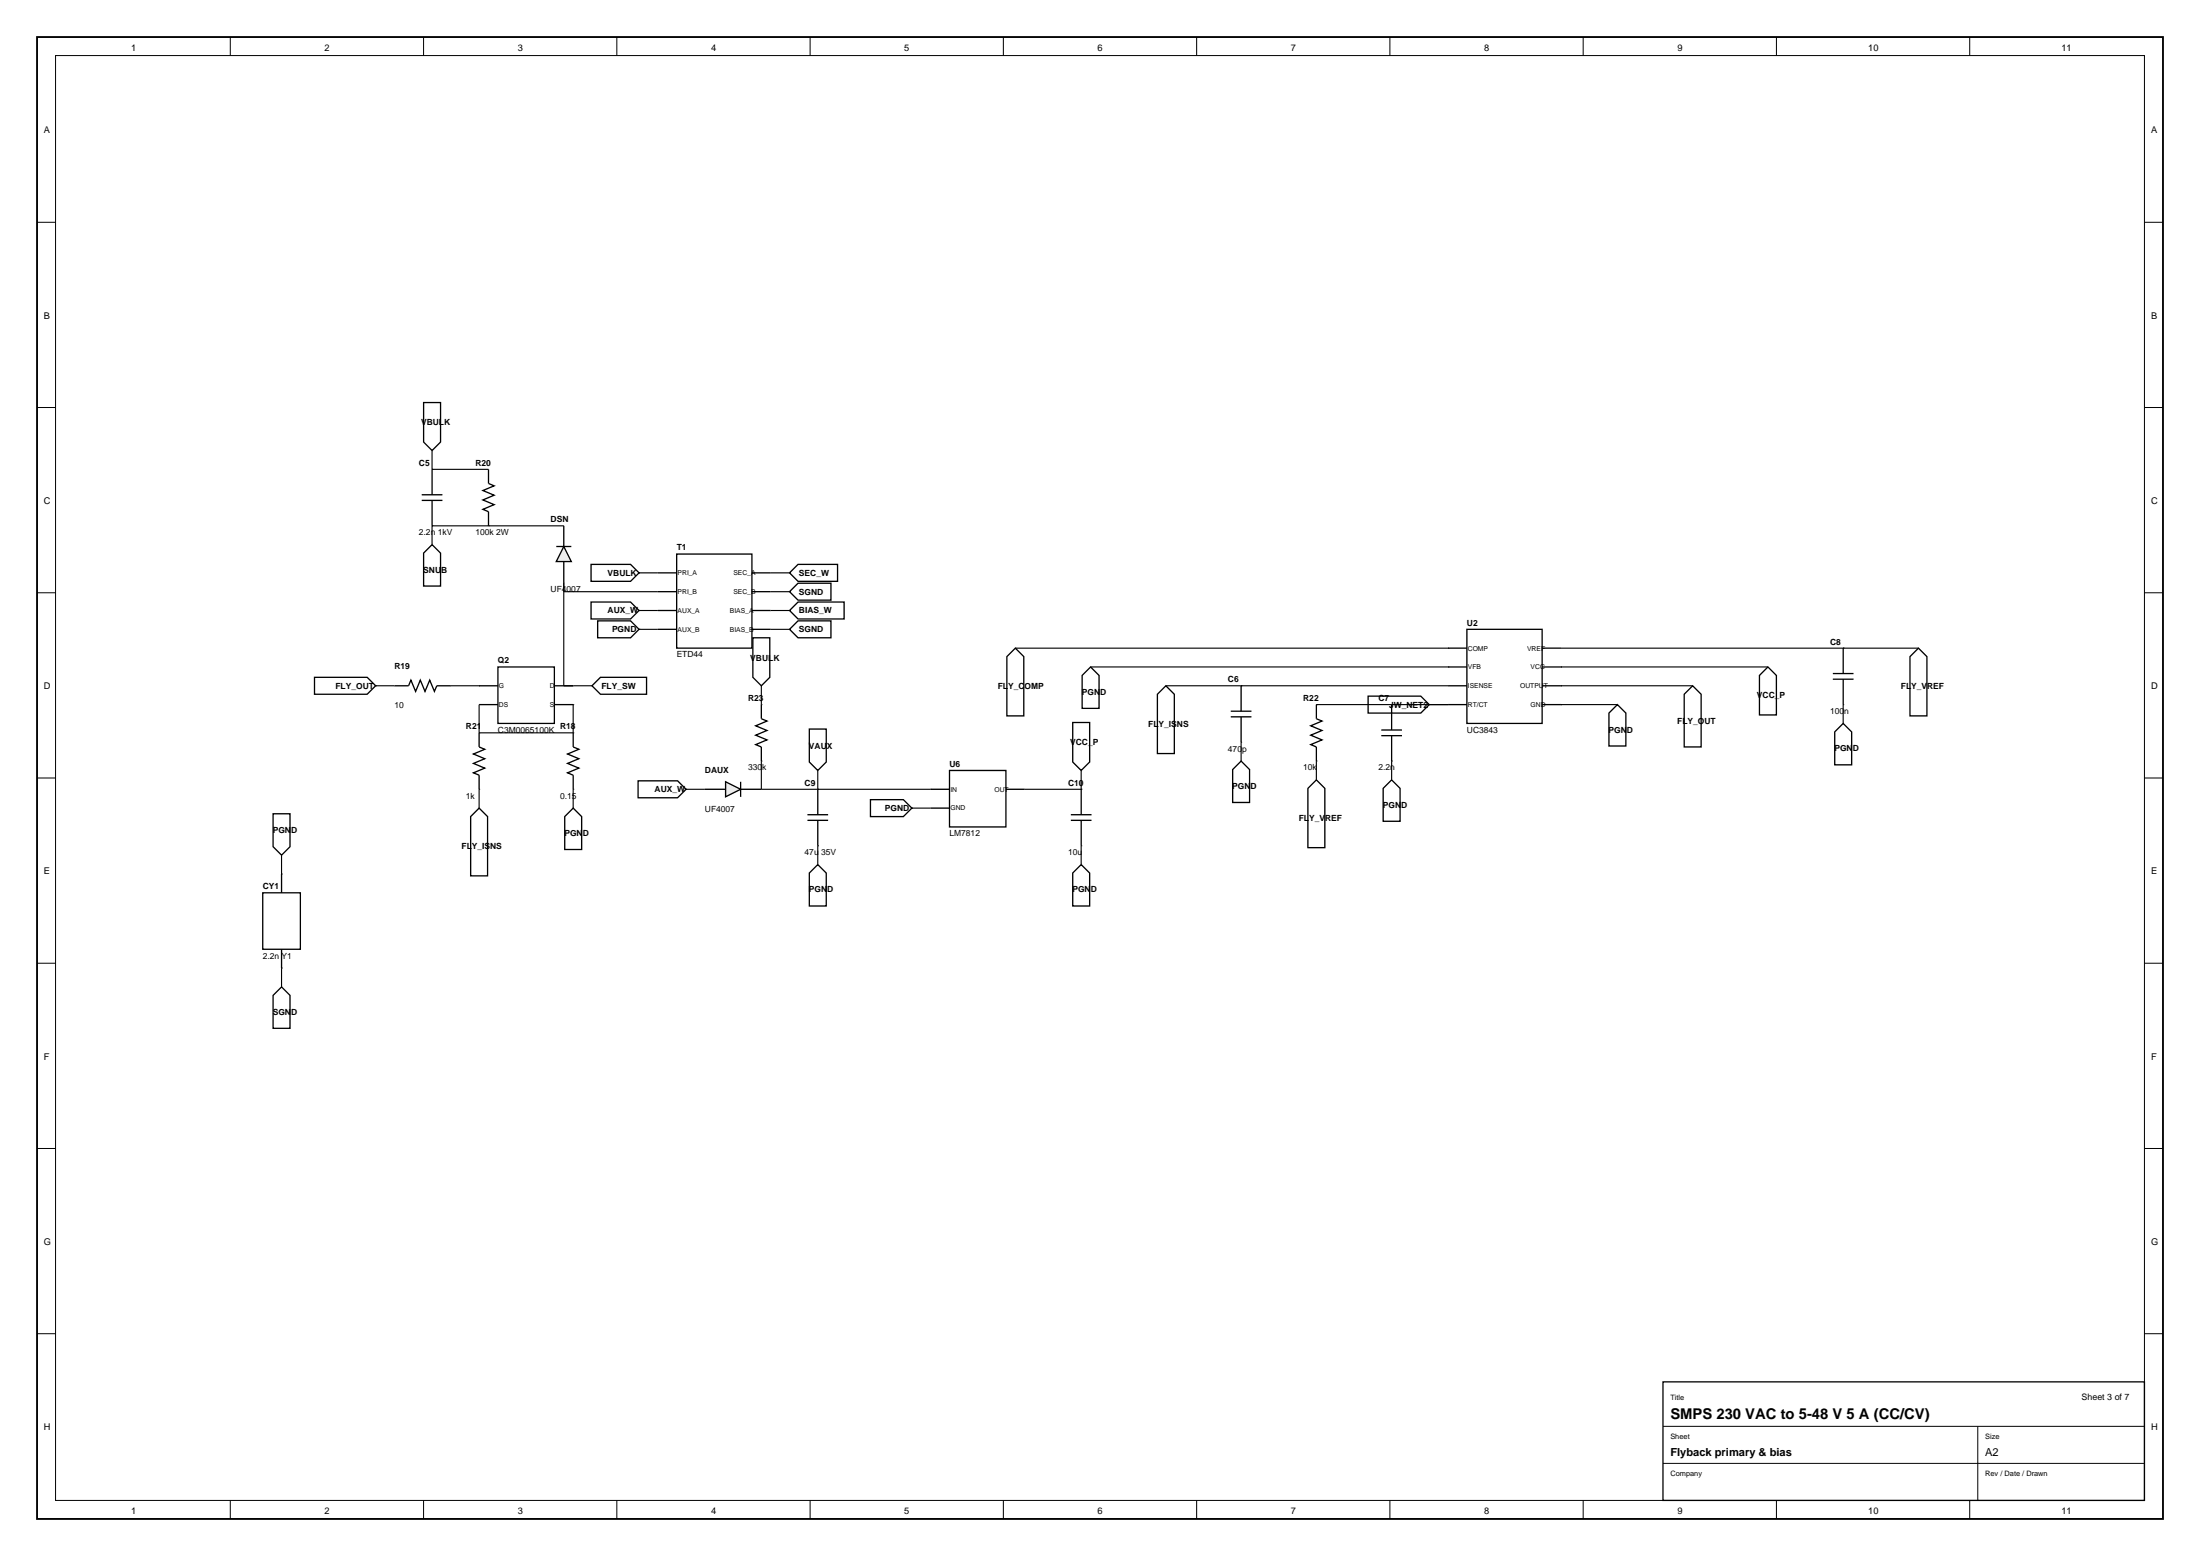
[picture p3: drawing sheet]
<svg xmlns="http://www.w3.org/2000/svg" width="594mm" height="420mm" viewBox="0 0 594 420" stroke-linecap="round" stroke-linejoin="round" font-family="sans-serif">
<path d="M10 10h574v400h-574z" fill="none" stroke="#000" stroke-width=".5"/>
<g fill="none" stroke="#000" stroke-width=".27">
<path d="M15 15h564v390h-564zM62.2 10v5M114.4 10v5M166.5 10v5M218.7 10v5M270.9 10v5M323.1 10v5M375.3 10v5M427.5 10v5M479.6 10v5M531.8 10v5M10 60h5"/>
<path d="M579 60h5M10 110h5M579 110h5M10 160h5M579 160h5M10 210h5M579 210h5M10 260h5M579 260h5M10 310h5M579 310h5M10 360h5"/>
<path d="M579 360h5M62.2 405v5M114.4 405v5M166.5 405v5M218.7 405v5M270.9 405v5M323.1 405v5M375.3 405v5M427.5 405v5M479.6 405v5M531.8 405v5"/>
</g>
<g fill="none" stroke="#000" stroke-width=".3">
<path d="M116.7 121.6v5.1h15.2M152.2 159.7h25.4M152.2 157.2v27.9h7.6M152.2 141.9h-35.5v5.1M172.5 154.6h5.1M208.1 159.7h5.1M208.1 154.6h5.1M172.5 164.8h5.1M172.5 169.9h5.1M208.1 164.8h5.1M208.1 169.9h5.1M274.1 174.9h116.9"/>
<path d="M421.5 174.9h96.5M101.4 185.1h5.1M121.7 185.1h7.7M129.4 190.2v7.6h25.4v-7.6M205.6 185.1v5.1M294.5 180h96.5M314.8 185.1h76.2M355.4 190.2h35.6M421.5 185.1h35.5M421.5 190.2h15.2M421.5 180h55.8M497.7 190.2v5.1"/>
<path d="M129.4 213v5.1M154.8 213v5.1M185.2 213h5.1M205.6 205.4v7.6h45.7M220.8 208v5M246.2 218.1h5.1M291.9 208v5h-15.2M335.1 200.3v5.1M355.4 205.4v5.1M375.7 205.4v5.1M76 230.8v5.1M220.8 228.3v5.1"/>
<path d="M291.9 228.3v5.1M76 261.3v5.1"/>
</g>
<g fill="none" stroke="#000" stroke-width=".36">
<path d="M152.2 141.9v5.6M152.2 151.6v5.6M177.6 154.6h5.1M177.6 159.7h5.1M182.7 149.5h20.3v25.4h-20.3zM203 154.6h5.1M203 159.7h5.1M177.6 164.8h5.1M177.6 169.9h5.1M203 164.8h5.1M203 169.9h5.1M391 174.9h5.1"/>
<path d="M396.1 169.9h20.3v25.4h-20.3zM416.4 174.9h5.1M129.4 185.1h5M129.4 190.2h5M134.4 180h15.3v15.3h-15.3zM149.7 185.1h5.1M149.7 190.2h5.1M391 180h5.1M391 185.1h5.1M391 190.2h5.1M416.4 180h5.1M416.4 185.1h5.1"/>
<path d="M416.4 190.2h5.1"/>
</g>
<path d="M152.2 147.5l2.1 4.1h-4.1z" fill="#ebebeb" stroke="#000" stroke-width=".36"/>
<g fill="none" stroke="#000" stroke-width=".36">
<path d="M113.9 133.5h5.6M113.9 135.1h5.6M116.7 126.7v6.8M116.7 135.1v6.8M131.9 126.7v3.8l1.5 .6-3 1.3 3 1.3-3 1.2 3 1.3-3 1.3 1.5 .6v3.8M150.2 147.5h4.1M497.7 174.9v6.9M106.5 185.1h3.8l.6-1.5 1.3 3 1.3-3 1.3 3 1.2-3 1.3 3 .6-1.5h3.8M129.4 197.8v3.8l1.5 .7-3.1 1.2 3.1 1.3-3.1 1.3 3.1 1.2-3.1 1.3 1.6 .6v3.8M154.8 197.8v3.8l1.5 .7-3.1 1.2 3.1 1.3-3.1 1.3 3.1 1.2-3.1 1.3 1.6 .6v3.8M332.3 192h5.6M332.3 193.5h5.6"/>
<path d="M335.1 185.1v6.9M335.1 193.5v6.8M355.4 190.2v3.8l1.5 .6-3 1.3 3 1.3-3 1.2 3 1.3-3 1.3 1.5 .6v3.8M372.9 197h5.6M372.9 198.6h5.6M375.7 190.2v6.8M375.7 198.6v6.8M494.9 181.8h5.6M494.9 183.3h5.6M497.7 183.3v6.9M190.3 213h5.6M200 213h5.6"/>
</g>
<path d="M195.9 211l4.1 2-4.1 2.1z" fill="#ebebeb" stroke="#000" stroke-width=".36"/>
<g fill="none" stroke="#000" stroke-width=".36">
<path d="M114.4 108.7h4.5v10.6l-2.2 2.3-2.3-2.3zM116.7 147l2.2 2.3v8.9h-4.5v-8.9zM159.6 152.3h10.7l2.2 2.3-2.2 2.3h-10.7zM213.2 154.6l2.3-2.3h10.6v4.6h-10.6zM213.2 159.7l2.3-2.3h8.9v4.6h-8.9zM159.6 162.5h10.7l2.2 2.3-2.2 2.3h-10.7zM161.4 167.6h8.9l2.2 2.3-2.2 2.3h-8.9zM203.3 172.2h4.5v10.6l-2.2 2.3-2.3-2.3zM213.2 164.8l2.3-2.3h12.4v4.6h-12.4zM213.2 169.9l2.3-2.3h8.9v4.6h-8.9zM271.9 177.2l2.2-2.3 2.3 2.3v16h-4.5zM518 174.9l2.3 2.3v16h-4.6v-16z"/>
<path d="M84.9 182.8h14.2l2.3 2.3-2.3 2.3h-14.2zM159.8 185.1l2.3-2.3h12.5v4.6h-12.5zM205.6 190.2v3.8l1.5 .6-3.1 1.3 3.1 1.3-3.1 1.2 3.1 1.3-3.1 1.3 1.6 .6v3.8M218.5 196.8h4.6v8.9l-2.3 2.3-2.3-2.3zM289.6 195h4.6v10.7l-2.3 2.3-2.3-2.3zM292.2 182.3l2.3-2.3 2.2 2.3v8.9h-4.5zM314.8 185.1l2.3 2.3v16h-4.6v-16zM369.4 187.9h14.2l2.3 2.3-2.3 2.3h-14.2zM436.7 190.2l2.3 2.3v8.9h-4.6v-8.9zM457 185.1l2.3 2.3v14.2h-4.6v-14.2zM477.3 180l2.3 2.3v10.7h-4.5v-10.7zM497.7 195.3l2.2 2.3v8.8h-4.5v-8.8z"/>
<path d="M73.7 219.7h4.6v8.8l-2.3 2.3-2.3-2.3zM172.3 210.8h10.7l2.2 2.2-2.2 2.3h-10.7zM200 211v4.1M218 219.9h5.6M220.8 213v6.9M235 215.8h8.9l2.3 2.3-2.3 2.3h-8.9zM251.3 213h5.1M251.3 218.1h5.1M256.4 208h15.2v15.2h-15.2zM271.6 213h5.1M289.1 219.9h5.6M291.9 213v6.9"/>
<path d="M332.8 207.7l2.3-2.3 2.3 2.3v8.9h-4.6zM355.4 210.5l2.3 2.3v16h-4.6v-16zM375.7 210.5l2.3 2.3v8.9h-4.5v-8.9zM76 235.9v5.1M127.1 220.4l2.3-2.3 2.2 2.3v16h-4.5zM152.5 220.4l2.3-2.3 2.2 2.3v8.9h-4.5zM218 221.4h5.6M220.8 233.4l2.3 2.3v8.8h-4.6v-8.8zM220.8 221.4v6.9M289.1 221.4h5.6M291.9 233.4l2.3 2.3v8.8h-4.6v-8.8zM291.9 221.4v6.9"/>
<path d="M70.9 241h10.2v15.2h-10.2zM76 256.2v5.1M73.7 268.7l2.3-2.3 2.3 2.3v8.9h-4.6z"/>
</g>
<path d="M449 373h130v32h-130z" fill="none" stroke="#000" stroke-width=".35"/>
<path d="M449 385h130M449 395h130M534 385v20" fill="none" stroke="#000" stroke-width=".27"/>
<text font-size="4" x="451" y="383">SMPS 230 VAC to 5-48 V 5 A (CC/CV)</text>
<g font-size="3">
<text x="451" y="393">Flyback primary &amp; bias</text>
<text x="536" y="393">A2</text>
</g>
<g font-size="2.5">
<text x="35.4" y="13.7">1</text>
<text x="87.6" y="13.7">2</text>
<text x="139.8" y="13.7">3</text>
<text x="192" y="13.7">4</text>
<text x="244.2" y="13.7">5</text>
<text x="296.4" y="13.7">6</text>
<text x="348.5" y="13.7">7</text>
<text x="400.7" y="13.7">8</text>
<text x="452.9" y="13.7">9</text>
<text x="504.4" y="13.7">10</text>
<text x="556.6" y="13.7">11</text>
<text x="11.8" y="36">A</text>
<text x="580.8" y="36">A</text>
<text x="11.8" y="86">B</text>
<text x="580.8" y="86">B</text>
<text x="11.8" y="136">C</text>
<text x="580.8" y="136">C</text>
<text x="11.8" y="186">D</text>
<text x="580.8" y="186">D</text>
<text x="11.8" y="236">E</text>
<text x="580.8" y="236">E</text>
<text x="11.8" y="286">F</text>
<text x="580.8" y="286">F</text>
<text x="11.8" y="336">G</text>
<text x="580.8" y="336">G</text>
<text x="11.8" y="386">H</text>
<text x="580.8" y="386">H</text>
<text x="35.4" y="408.7">1</text>
<text x="87.6" y="408.7">2</text>
<text x="139.8" y="408.7">3</text>
<text x="192" y="408.7">4</text>
<text x="244.2" y="408.7">5</text>
<text x="296.4" y="408.7">6</text>
<text x="348.5" y="408.7">7</text>
<text x="400.7" y="408.7">8</text>
<text x="452.9" y="408.7">9</text>
<text x="504.4" y="408.7">10</text>
<text x="556.6" y="408.7">11</text>
</g>
<text font-size="2.4" x="562" y="378">Sheet 3 of 7</text>
<g font-size="2.3">
<text x="113.7" y="114.8">VBULK</text>
<text x="113.1" y="125.8">C5</text>
<text x="128.3" y="125.8">R20</text>
<text x="148.7" y="141">DSN</text>
<text x="113.1" y="144.4">2.2n 1kV</text>
<text x="128.3" y="144.4">100k 2W</text>
<text x="182.7" y="148.6">T1</text>
<text x="114.3" y="154.5">SNUB</text>
<text x="164.1" y="155.4">VBULK</text>
<text x="215.7" y="155.4">SEC_W</text>
<text x="148.7" y="159.7">UF4007</text>
<text x="215.7" y="160.5">SGND</text>
<text x="164.1" y="165.6">AUX_W</text>
<text x="215.7" y="165.6">BIAS_W</text>
<text x="165.2" y="170.7">PGND</text>
<text x="215.7" y="170.7">SGND</text>
<text x="396.1" y="168.9">U2</text>
<text x="134.4" y="179">Q2</text>
<text x="182.7" y="177.5">ETD44</text>
<text x="202.6" y="178.3">VBULK</text>
<text x="494.1" y="174">C8</text>
<text x="90.6" y="185.9">FLY_OUT</text>
<text x="106.5" y="180.6">R19</text>
<text x="162.4" y="185.9">FLY_SW</text>
<text x="331.5" y="184.2">C6</text>
<text x="106.5" y="191.2">10</text>
<text x="202" y="189.3">R23</text>
<text x="269.4" y="186">FLY_COMP</text>
<text x="292.1" y="187.6">PGND</text>
<text x="351.9" y="189.3">R22</text>
<text x="372.2" y="189.3">C7</text>
<text x="375" y="191">JW_NET2</text>
<text x="474.4" y="188.5">VCC_P</text>
<text x="513.2" y="186">FLY_VREF</text>
<text x="125.8" y="196.9">R21</text>
<text x="134.4" y="197.8">C3M0065100K</text>
<text x="151.2" y="196.9">R18</text>
<text x="310" y="196.2">FLY_ISNS</text>
<text x="396.1" y="197.8">UC3843</text>
<text x="434.3" y="197.7">PGND</text>
<text x="452.9" y="195.3">FLY_OUT</text>
<text x="494.1" y="192.7">100n</text>
<text x="218.4" y="202">VAUX</text>
<text x="288.9" y="201.2">VCC_P</text>
<text x="331.5" y="202.9">470p</text>
<text x="495.3" y="202.8">PGND</text>
<text x="190.3" y="208.6">DAUX</text>
<text x="202" y="207.9">330k</text>
<text x="256.4" y="207">U6</text>
<text x="351.9" y="207.9">10k</text>
<text x="372.2" y="207.9">2.2n</text>
<text x="125.8" y="215.6">1k</text>
<text x="151.2" y="215.6">0.15</text>
<text x="176.8" y="213.9">AUX_W</text>
<text x="217.2" y="212.1">C9</text>
<text x="288.4" y="212.1">C10</text>
<text x="332.7" y="213">PGND</text>
<text x="190.3" y="219.1">UF4007</text>
<text x="238.9" y="218.9">PGND</text>
<text x="350.7" y="221.6">FLY_VREF</text>
<text x="373.4" y="218">PGND</text>
<text x="73.6" y="224.9">PGND</text>
<text x="152.4" y="225.7">PGND</text>
<text x="256.4" y="225.7">LM7812</text>
<text x="124.6" y="229.2">FLY_ISNS</text>
<text x="217.2" y="230.8">47u 35V</text>
<text x="288.4" y="230.8">10u</text>
<text x="70.9" y="240">CY1</text>
<text x="218.4" y="240.9">PGND</text>
<text x="289.5" y="240.9">PGND</text>
<text x="70.9" y="258.7">2.2n Y1</text>
<text x="73.6" y="273.9">SGND</text>
</g>
<g font-size="2">
<text x="451" y="378">Title</text>
<text x="451" y="388.5">Sheet</text>
<text x="536" y="388.5">Size</text>
<text x="451" y="398.5">Company</text>
<text x="536" y="398.5">Rev / Date / Drawn</text>
</g>
<g font-size="1.8">
<text x="183" y="155.3">PRI_A</text>
<text x="198" y="155.3">SEC_A</text>
<text x="183" y="160.3">PRI_B</text>
<text x="198" y="160.3">SEC_B</text>
<text x="183" y="165.4">AUX_A</text>
<text x="197.1" y="165.4">BIAS_A</text>
<text x="183" y="170.5">AUX_B</text>
<text x="197.1" y="170.5">BIAS_B</text>
<text x="396.3" y="175.6">COMP</text>
<text x="412.3" y="175.6">VREF</text>
<text x="134.7" y="185.7">G</text>
<text x="148.5" y="185.7">D</text>
<text x="396.3" y="180.7">VFB</text>
<text x="396.3" y="185.7">ISENSE</text>
<text x="410.4" y="185.7">OUTPUT</text>
<text x="413.3" y="180.7">VCC</text>
<text x="134.7" y="190.8">DS</text>
<text x="148.5" y="190.8">S</text>
<text x="396.3" y="190.8">RT/CT</text>
<text x="413.3" y="190.8">GND</text>
<text x="256.6" y="213.7">IN</text>
<text x="268.5" y="213.7">OUT</text>
<text x="256.6" y="218.8">GND</text>
</g>
</svg>
